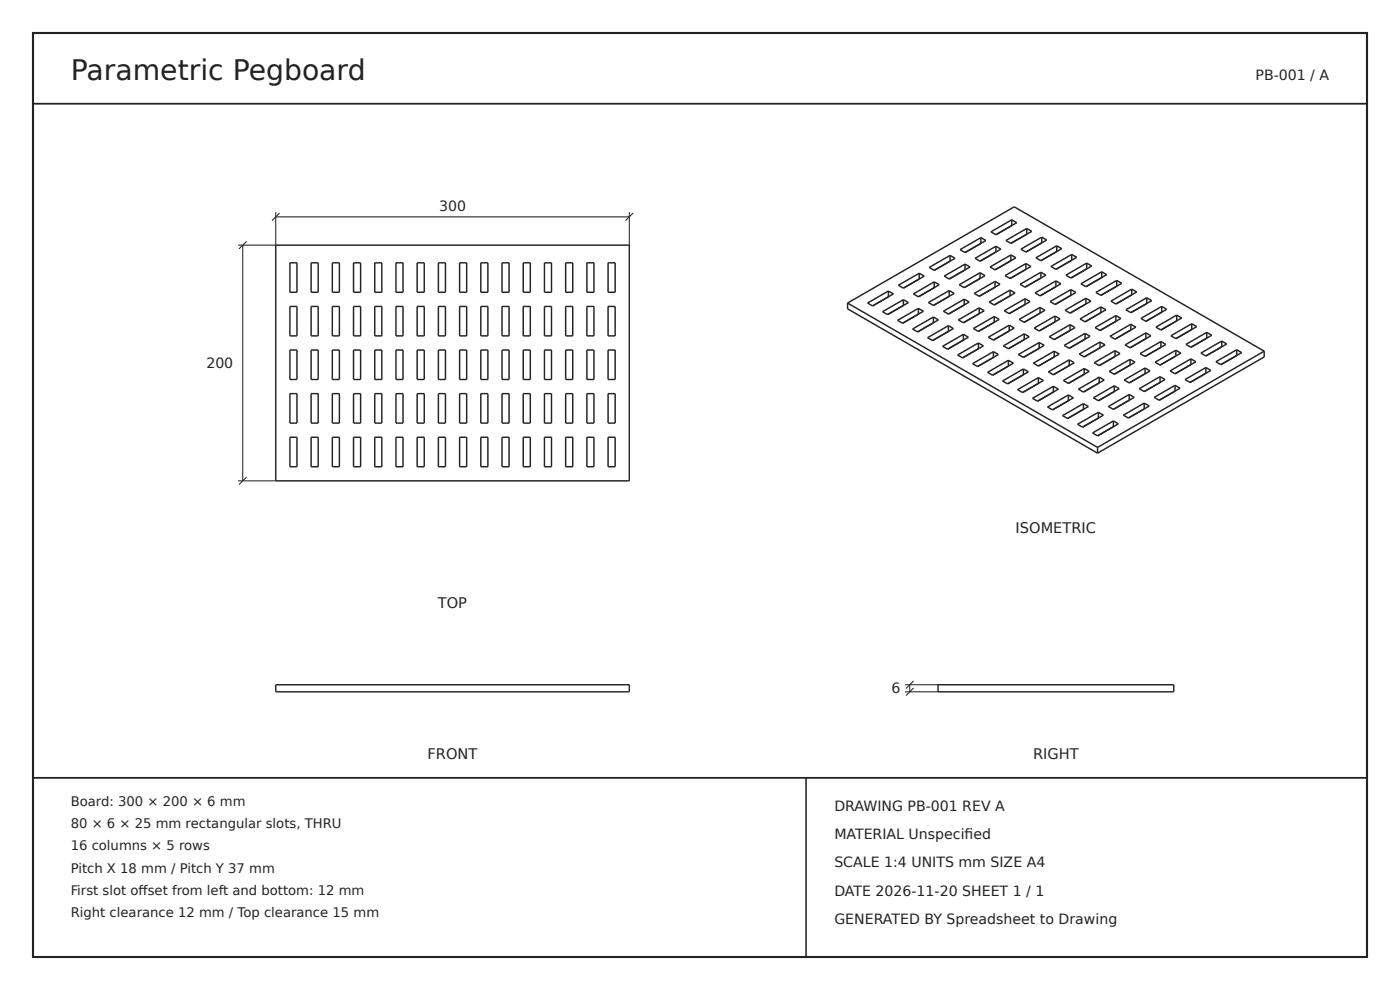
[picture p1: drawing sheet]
<svg xmlns="http://www.w3.org/2000/svg" width="297mm" height="210mm" viewBox="0 0 297 210" stroke-linecap="round" stroke-linejoin="round" font-family="sans-serif">
<path d="M7 7h283v196h-283z" fill="none" stroke="#182630" stroke-width=".45"/>
<g fill="none" stroke="#182630" stroke-width=".31">
<path d="M58.5 52h75v50h-75zM61.5 55.7h1.5v6.3h-1.5zM66 55.7h1.5v6.3h-1.5zM70.5 55.7h1.5v6.3h-1.5zM75 55.7h1.5v6.3h-1.5zM79.5 55.7h1.5v6.3h-1.5zM84 55.7h1.5v6.3h-1.5zM88.5 55.7h1.5v6.3h-1.5zM93 55.7h1.5v6.3h-1.5zM97.5 55.7h1.5v6.3h-1.5zM102 55.7h1.5v6.3h-1.5zM106.5 55.7h1.5v6.3h-1.5z"/>
<path d="M111 55.7h1.5v6.3h-1.5zM115.5 55.7h1.5v6.3h-1.5zM120 55.7h1.5v6.3h-1.5zM124.5 55.7h1.5v6.3h-1.5zM129 55.7h1.5v6.3h-1.5zM195 58v1.2M197.1 56.7l4.4-2.5 1.1 .6-4.4 2.5zM198.2 59.8v1.2M200.3 58.6l4.4-2.6 1.1 .6-4.4 2.6zM201.5 54.2v1.2M203.7 53l4.4-2.6 1.1 .6-4.5 2.6zM204.7 56v1.2"/>
<path d="M207.9 57.9v1.2l-3.3 1.9M207.9 57.9l-4.4 2.5 1.1 .6M207.9 57.9l1.1 .6-4.4 2.5M208.1 50.4v1.2M211.1 59.7v1.2M211.3 52.2v1.3l-3.4 1.9M211.3 52.2l1 .7-4.4 2.5M211.3 52.2l-4.4 2.6 1 .6M213.4 51l4.4-2.5 1.1 .6-4.4 2.5zM214.5 54.1v1.2l-3.4 1.9M214.5 54.1l1 .6-4.4 2.5M214.5 54.1l-4.5 2.5 1.1 .6"/>
<path d="M214.6 46.6v1.3l-3.3 1.9M214.6 46.6l1.1 .6-4.4 2.6M214.6 46.6l-4.4 2.6 1.1 .6M216.6 52.9l4.4-2.6 1.1 .6-4.5 2.6zM217.6 55.9v1.2l-3.3 2M217.6 55.9l1.1 .6-4.4 2.6M217.6 55.9l-4.4 2.6 1.1 .6M217.8 48.5v1.2M220.8 57.8l1.1 .6-4.4 2.5M220.8 57.8l-4.4 2.5 1.1 .6M220.8 57.8v1.2l-3.3 1.9M221 50.3v1.2"/>
<path d="M222.9 56.5l4.5-2.5 1 .6-4.4 2.5zM224 59.6v1.2M224.2 52.1l-4.4 2.6 1 .6M224.2 52.1v1.3l-3.4 1.9M224.2 52.1l1 .7-4.4 2.5M227.4 54v1.2M230.5 55.8l1.1 .6-4.4 2.6M230.5 55.8l-4.4 2.6 1.1 .6M230.5 55.8v1.2l-3.3 2M233.7 57.7v1.2M236.9 59.5v1.2l-3.4 2M236.9 59.5l-4.4 2.5 1 .7"/>
<path d="M236.9 59.5l1.1 .6-4.5 2.6M61.5 65h1.5v6.3h-1.5zM61.5 74.3h1.5v6.2h-1.5zM66 65h1.5v6.3h-1.5zM66 74.3h1.5v6.2h-1.5zM70.5 65h1.5v6.3h-1.5zM70.5 74.3h1.5v6.2h-1.5zM75 65h1.5v6.3h-1.5zM75 74.3h1.5v6.2h-1.5zM79.5 65h1.5v6.3h-1.5zM79.5 74.3h1.5v6.2h-1.5zM84 65h1.5v6.3h-1.5z"/>
<path d="M84 74.3h1.5v6.2h-1.5zM88.5 65h1.5v6.3h-1.5zM88.5 74.3h1.5v6.2h-1.5zM93 65h1.5v6.3h-1.5zM93 74.3h1.5v6.2h-1.5zM97.5 65h1.5v6.3h-1.5zM97.5 74.3h1.5v6.2h-1.5zM102 65h1.5v6.3h-1.5zM102 74.3h1.5v6.2h-1.5zM106.5 65h1.5v6.3h-1.5zM106.5 74.3h1.5v6.2h-1.5zM111 65h1.5v6.3h-1.5z"/>
<path d="M111 74.3h1.5v6.2h-1.5zM115.5 65h1.5v6.3h-1.5zM115.5 74.3h1.5v6.2h-1.5zM120 65h1.5v6.3h-1.5zM120 74.3h1.5v6.2h-1.5zM124.5 65h1.5v6.3h-1.5zM124.5 74.3h1.5v6.2h-1.5zM129 65h1.5v6.3h-1.5zM129 74.3h1.5v6.2h-1.5zM179.8 64.3v1.2l53 30.6M179.8 64.3l35.4-20.4 53 30.6M179.8 64.3l53 30.6"/>
<path d="M184 64.3l4.5-2.6 1 .6-4.4 2.6zM188.5 61.7v1.3M190.4 68l4.4-2.6 1.1 .6-4.4 2.6zM190.6 60.5l4.4-2.5 1.1 .6-4.5 2.5zM191.6 63.6l1.1 .6-4.4 2.5M191.6 63.6l-4.4 2.5 1.1 .6M191.6 63.6v1.2l-3.3 1.9M193.6 69.8l4.4-2.6 1.1 .7-4.4 2.5zM193.8 62.3l4.4-2.5 1.1 .6-4.5 2.6zM194.8 65.4v1.2M196.8 71.6l4.4-2.5 1.1 .6-4.5 2.5zM197 64.2l4.4-2.6 1 .6-4.4 2.6z"/>
<path d="M198 67.2v1.3M200 73.5l4.4-2.6 1 .6-4.4 2.6zM201.2 69.1v1.2M201.4 61.6v1.3M203.1 75.3l4.5-2.5 1 .6-4.4 2.5zM203.3 67.9l4.4-2.6 1.1 .6-4.4 2.6zM204.4 70.9v1.2M204.6 63.5l1 .6-4.4 2.5M204.6 63.5l-4.5 2.5 1.1 .6M204.6 63.5v1.2l-3.4 1.9M206.7 62.2l4.4-2.5 1.1 .6-4.5 2.6zM207.6 72.8v1.2"/>
<path d="M207.7 65.3v1.2M209.5 79l4.4-2.6 1.1 .6-4.4 2.6zM209.9 64.1l4.4-2.6 1 .6-4.4 2.6zM210.7 74.6l1.1 .6-4.4 2.6M210.7 74.6l-4.4 2.5 1.1 .7M210.7 74.6v1.2l-3.3 2M210.9 67.1l-4.4 2.6 1.1 .6M210.9 67.1l1.1 .7-4.4 2.5M210.9 67.1v1.3l-3.3 1.9M212.9 73.4l4.4-2.6 1 .6-4.4 2.6zM213 65.9l4.5-2.5 1 .6-4.4 2.5zM213.9 76.4v1.3"/>
<path d="M214.1 69v1.2l-3.4 1.9M214.1 69l1.1 .6-4.5 2.5M214.1 69l-4.4 2.5 1 .6M214.3 61.5v1.3M216 75.2l4.5-2.5 1 .6-4.4 2.5zM217.1 78.3l1.1 .6-4.5 2.5M217.1 78.3l-4.4 2.5 1 .6M217.1 78.3v1.2l-3.4 1.9M217.3 70.8v1.2M217.5 63.4v1.2M219.2 77l4.4-2.5 1.1 .6-4.4 2.6zM219.6 62.1l4.4-2.5 1.1 .6-4.5 2.6z"/>
<path d="M220.5 72.7v1.2M220.6 65.2l-4.4 2.6 1.1 .6M220.6 65.2v1.2l-3.3 2M220.6 65.2l1.1 .6-4.4 2.6M222.6 71.4l4.4-2.5 1.1 .6-4.5 2.5zM223.6 74.5v1.2M223.8 67v1.3l-3.3 1.9M223.8 67l1.1 .7-4.4 2.5M223.8 67l-4.4 2.6 1.1 .6M225.8 73.3l4.4-2.6 1 .6-4.4 2.6zM225.9 65.8l4.5-2.5 1 .6-4.4 2.5zM226.8 76.3l1.1 .6-4.4 2.6"/>
<path d="M226.8 76.3l-4.4 2.6 1.1 .6M226.8 76.3v1.3l-3.3 1.9M227 68.9v1.2M227.2 61.4l-4.4 2.6 1 .6M227.2 61.4l1 .6-4.4 2.6M227.2 61.4v1.3l-3.4 1.9M228.9 75.1l4.5-2.5 1 .6-4.4 2.5zM229.3 60.2l4.4-2.5 1.1 .6-4.4 2.5zM230 78.2v1.2M230.2 70.7v1.2M230.4 63.3v1.2M232.1 76.9l4.5-2.5 1 .6-4.4 2.6z"/>
<path d="M232.3 69.5l4.4-2.6 1.1 .6-4.4 2.6zM233.4 72.6v1.2M233.5 65.1v1.2l-3.3 2M233.5 65.1l-4.4 2.6 1.1 .6M233.5 65.1l1.1 .6-4.4 2.6M235.3 78.8l4.4-2.6 1.1 .6-4.4 2.6zM235.7 63.9l4.4-2.6 1 .6-4.4 2.6zM236.6 74.4v1.2M236.7 66.9v1.3M238.8 65.7l4.5-2.5 1 .6-4.4 2.5zM239.7 76.2v1.2M239.9 68.8l1.1 .6-4.4 2.5"/>
<path d="M239.9 68.8l-4.4 2.5 1.1 .6M239.9 68.8v1.2l-3.3 1.9M240.1 61.3v1.2M241.9 75l4.4-2.6 1 .7-4.4 2.5zM242.9 78.1v1.2M243.1 70.6v1.2l-3.4 2M243.1 70.6l-4.4 2.6 1 .6M243.1 70.6l1.1 .6-4.5 2.6M243.3 63.2v1.2M246.1 79.9l1.1 .6-4.5 2.6M246.1 79.9l-4.4 2.6 1 .6M246.1 79.9v1.2l-3.4 2"/>
<path d="M246.3 72.4v1.3M246.5 65l1 .6-4.4 2.6M246.5 65l-4.5 2.5 1.1 .7M246.5 65v1.2l-3.4 2M249.5 74.3l-4.5 2.5 1.1 .6M249.5 74.3l1 .6-4.4 2.5M249.5 74.3v1.2l-3.4 1.9M249.6 66.8l1.1 .6-4.4 2.6M249.6 66.8v1.3l-3.3 1.9M249.6 66.8l-4.4 2.6 1.1 .6M252.6 76.1v1.2l-3.3 2M252.6 76.1l-4.4 2.6 1.1 .6"/>
<path d="M252.6 76.1l1.1 .6-4.4 2.6M252.8 68.7l1.1 .6-4.4 2.5M252.8 68.7v1.2l-3.3 1.9M252.8 68.7l-4.4 2.5 1.1 .6M254.8 74.9l4.4-2.6 1 .7-4.4 2.5zM255.8 78l-4.4 2.5 1.1 .6M255.8 78l1.1 .6-4.4 2.5M255.8 78v1.2l-3.3 1.9M256 70.5l1.1 .6-4.5 2.6M256 70.5l-4.4 2.6 1 .6M256 70.5v1.2l-3.4 2M259.2 72.3v1.3"/>
<path d="M262.4 74.2l1 .6-4.4 2.5M262.4 74.2v1.2l-3.4 1.9M262.4 74.2l-4.5 2.5 1.1 .6M268.2 74.5l-35.4 20.4M268.2 74.5v1.2l-35.4 20.4M61.5 83.5h1.5v6.3h-1.5zM61.5 92.8h1.5v6.2h-1.5zM66 92.8h1.5v6.2h-1.5zM66 83.5h1.5v6.3h-1.5zM70.5 92.8h1.5v6.2h-1.5zM70.5 83.5h1.5v6.3h-1.5zM75 92.8h1.5v6.2h-1.5z"/>
<path d="M75 83.5h1.5v6.3h-1.5zM79.5 92.8h1.5v6.2h-1.5zM79.5 83.5h1.5v6.3h-1.5zM84 92.8h1.5v6.2h-1.5zM84 83.5h1.5v6.3h-1.5zM88.5 92.8h1.5v6.2h-1.5zM88.5 83.5h1.5v6.3h-1.5zM93 92.8h1.5v6.2h-1.5zM93 83.5h1.5v6.3h-1.5zM97.5 92.8h1.5v6.2h-1.5zM97.5 83.5h1.5v6.3h-1.5zM102 92.8h1.5v6.2h-1.5z"/>
<path d="M102 83.5h1.5v6.3h-1.5zM106.5 92.8h1.5v6.2h-1.5zM106.5 83.5h1.5v6.3h-1.5zM111 92.8h1.5v6.2h-1.5zM111 83.5h1.5v6.3h-1.5zM115.5 92.8h1.5v6.2h-1.5zM115.5 83.5h1.5v6.3h-1.5zM120 92.8h1.5v6.2h-1.5zM120 83.5h1.5v6.3h-1.5zM124.5 92.8h1.5v6.2h-1.5zM124.5 83.5h1.5v6.3h-1.5zM129 92.8h1.5v6.2h-1.5z"/>
<path d="M129 83.5h1.5v6.3h-1.5zM220.3 80.1l-4.4 2.6 1 .6M220.3 80.1l1 .6-4.4 2.6M220.3 80.1v1.2l-3.4 2M222.2 86.3l4.5-2.5 1 .6-4.4 2.5zM223.5 81.9l-4.4 2.6 1 .6M223.5 81.9l1 .7-4.4 2.5M223.5 81.9v1.3l-3.4 1.9M225.6 80.7l4.4-2.5 1.1 .6-4.4 2.5zM226.7 83.8v1.2M228.6 90l4.4-2.5 1.1 .6-4.4 2.5zM229.8 85.6l-4.4 2.6 1.1 .6"/>
<path d="M229.8 85.6l1.1 .6-4.4 2.6M229.8 85.6v1.2l-3.3 2M231.8 91.8l4.4-2.5 1.1 .6-4.5 2.6zM232 84.4l4.4-2.6 1 .7-4.4 2.5zM232.8 94.9v1.2M233 87.5v1.2M233.2 80l1.1 .6-4.5 2.6M233.2 80v1.2l-3.4 2M233.2 80l-4.4 2.6 1 .6M235.1 86.2l4.5-2.5 1 .6-4.4 2.5zM236.2 89.3v1.2M236.4 81.8v1.3"/>
<path d="M238.3 88.1l4.4-2.6 1.1 .6-4.4 2.6zM238.5 80.6l4.4-2.5 1.1 .6-4.4 2.5zM239.6 83.7v1.2M242.7 85.5v1.2M249.3 81.7v1.3l-3.4 1.9M249.3 81.7l-4.4 2.6 1 .6M249.3 81.7l1 .7-4.4 2.5M58.5 145.2h75v1.5h-75zM199 145.2h50v1.5h-50z"/>
</g>
<path d="M7 22h283M7 165h283" fill="none" stroke="#182630" stroke-width=".38"/>
<g fill="none" stroke="#182630" stroke-width=".22">
<path d="M51.5 52v50M52.3 51.2l-1.6 1.6M58.5 45v7h-8M58.5 46h75M59.3 45.2l-1.6 1.6M133.5 45v7M134.3 45.2l-1.6 1.6M50.5 102h8M52.3 101.2l-1.6 1.6M192 145.2h7M192 146.7h7M193 145.2v1.5"/>
<path d="M193.8 144.5l-1.6 1.5M193.8 145.9l-1.6 1.7"/>
</g>
<path d="M171 165v38" fill="none" stroke="#182630" stroke-width=".32"/>
<text font-size="6" fill="#182630" x="15" y="17">Parametric Pegboard</text>
<g font-size="3.1" fill="#182630">
<text x="215.5" y="113">ISOMETRIC</text>
<text x="92.9" y="129">TOP</text>
<text x="90.7" y="161">FRONT</text>
<text x="219.2" y="161">RIGHT</text>
</g>
<g font-size="3" fill="#182630">
<text x="266.4" y="17">PB-001 / A</text>
<text x="93.1" y="44.8">300</text>
<text x="43.8" y="78">200</text>
<text x="189.1" y="147">6</text>
<text x="177" y="172">DRAWING PB-001 REV A</text>
<text x="177" y="178">MATERIAL Unspecifed</text>
<text x="204.6" y="178">i</text>
<text x="177" y="184">SCALE 1:4 UNITS mm SIZE A4</text>
<text x="177" y="190">DATE 2026-11-20 SHEET 1 / 1</text>
<text x="177" y="196">GENERATED BY Spreadsheet to Drawing</text>
</g>
<g font-size="2.8" fill="#182630">
<text x="15" y="171">Board: 300 × 200 × 6 mm</text>
<text x="15" y="175.7">80 × 6 × 25 mm rectangular slots, THRU</text>
<text x="15" y="180.4">16 columns × 5 rows</text>
<text x="15" y="185.1">Pitch X 18 mm / Pitch Y 37 mm</text>
<text x="15" y="189.8">First slot ofset from left and bottom: 12 mm</text>
<text x="29.4" y="189.8">f</text>
<text x="15" y="194.5">Right clearance 12 mm / Top clearance 15 mm</text>
</g>
</svg>
